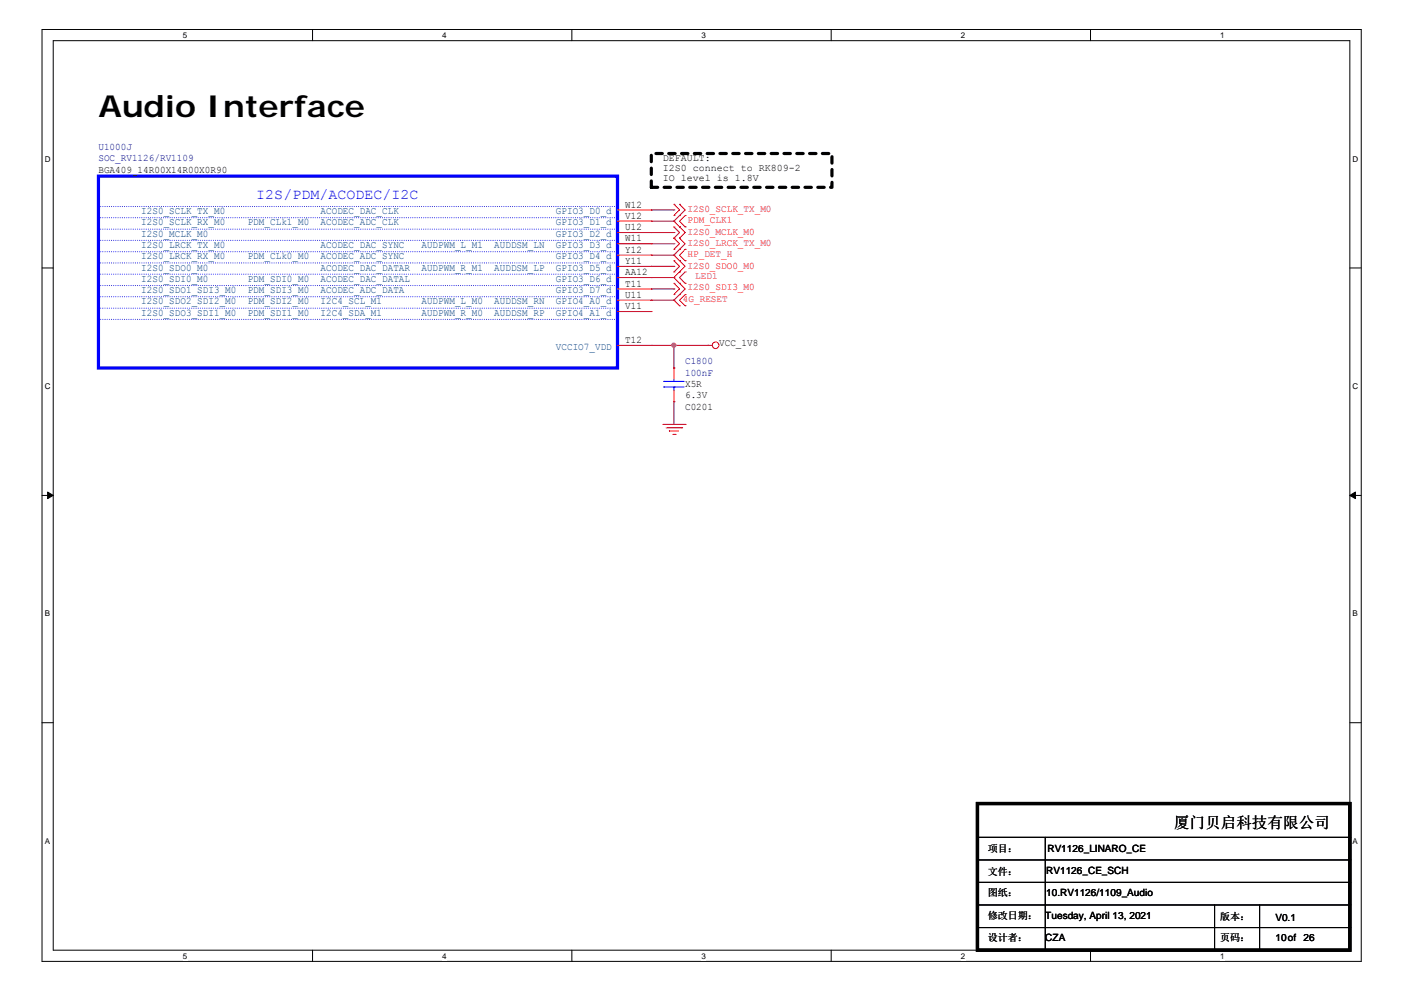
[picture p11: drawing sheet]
<svg xmlns="http://www.w3.org/2000/svg" width="297mm" height="210mm" viewBox="0 0 297 210" stroke-linecap="round" stroke-linejoin="round" font-family="sans-serif">
<path d="M8.9 6.2h279.1v197.2h-279.1zM11.3 8.6h274.3v192.5h-274.3z" fill="none" stroke="#000" stroke-width=".21"/>
<g fill="#fff">
<path d="M38.7 6.5h.9v1.9h-.9z"/>
<path d="M38.7 201.3h.9v1.9h-.9z"/>
</g>
<path d="M66.1 6.2v2.4M66.1 201.1v2.3" fill="none" stroke="#000" stroke-width=".21"/>
<g fill="#fff">
<path d="M93.6 6.5h.9v1.9h-.9z"/>
<path d="M93.6 201.3h.9v1.9h-.9z"/>
</g>
<path d="M121 6.2v2.4M121 201.1v2.3" fill="none" stroke="#000" stroke-width=".21"/>
<g fill="#fff">
<path d="M148.4 6.5h1v1.9h-1z"/>
<path d="M148.4 201.3h1v1.9h-1z"/>
</g>
<path d="M175.9 6.2v2.4M175.9 201.1v2.3" fill="none" stroke="#000" stroke-width=".21"/>
<g fill="#fff">
<path d="M203.3 6.5h.9v1.9h-.9z"/>
<path d="M203.3 201.3h.9v1.9h-.9z"/>
</g>
<path d="M230.7 6.2v2.4M230.7 201.1v2.3" fill="none" stroke="#000" stroke-width=".21"/>
<g fill="#fff">
<path d="M258.1 6.5h1v1.9h-1z"/>
<path d="M258.1 201.3h1v1.9h-1z"/>
<path d="M9.5 32.7h1.2v1.9h-1.2z"/>
<path d="M286.2 32.7h1.2v1.9h-1.2z"/>
<path d="M9.5 80.7h1.2v1.9h-1.2z"/>
<path d="M286.2 80.7h1.2v1.9h-1.2z"/>
</g>
<path d="M8.9 56.7h2.4M285.6 56.7h2.4" fill="none" stroke="#000" stroke-width=".21"/>
<g fill="#fff">
<path d="M9.5 128.9h1.1v1.9h-1.1z"/>
<path d="M286.2 128.9h1.1v1.9h-1.1z"/>
</g>
<path d="M8.9 104.8h2.4M285.6 104.8h2.4" fill="none" stroke="#000" stroke-width=".21"/>
<g fill="#000" stroke="#000" stroke-width=".21">
<path d="M10.1 104.1l1.2 .7-1.2 .7z" fill-rule="evenodd"/>
<path d="M285.6 104.8l1.2-.7v1.4z" fill-rule="evenodd"/>
</g>
<g fill="#fff">
<path d="M9.5 177h1.1v1.9h-1.1z"/>
<path d="M286.2 177h1.1v1.9h-1.1z"/>
</g>
<g fill="none" stroke="#000" stroke-width=".21">
<path d="M8.9 152.9h2.4M285.6 152.9h2.4M206.8 177.2h78.8M221.1 177.2v23.9M285.6 177.2h.1M206.8 186.7h78.8M206.8 191.5h78.8M206.8 196.3h78.8M206.8 182h78.8M257 191.5v9.6M266.5 191.5v9.6M285.6 186.7h.1"/>
<path d="M285.6 191.5h.1M285.6 196.3h.1M285.6 182h.1M221.1 201.1h.1M257 201.1h.1M266.5 201.1h.1"/>
</g>
<path d="M137.8 32.5h38.2v7.1h-38.2z" fill="none" stroke="#000" stroke-width=".68" stroke-dasharray="1.4 1.4"/>
<g fill="none" stroke="#800040" stroke-width=".21">
<path d="M137.8 49.2h4.8M137.8 51.6h4.8M137.8 44.4h4.8M137.8 56.4h4.8M137.8 54h4.8M137.8 46.8h4.8M137.8 58.7h4.8M142.6 49.2h.1M142.6 51.6h.1M142.6 44.4h.1M142.6 56.4h.1M142.6 54h.1"/>
<path d="M142.6 46.8h.1M142.6 58.7h.1M137.8 73.1h11.9M137.8 61.1h4.8M137.8 63.5h4.8M142.6 73.1h.1M142.6 77.9h.1M142.6 61.1h.1M142.6 63.5h.1M142.6 73.1v4.8M149.7 73.1h.1M142.6 85h.1"/>
<path d="M142.6 85v4.8"/>
</g>
<circle cx="142.5" cy="73.1" r=".45" fill="#f0f" stroke="#f0f" stroke-width=".21"/>
<g fill="none" stroke="#f00" stroke-width=".21">
<path d="M130.6 44.4h7.2M130.6 46.8h7.2M130.6 49.2h7.2M130.6 54h7.2M130.6 56.4h7.2M130.6 58.7h7.2M130.6 51.6h7.2M137.8 44.4h.1M137.8 46.8h.1M137.8 49.2h.1M137.8 54h.1M137.8 56.4h.1"/>
<path d="M137.8 58.7h.1M137.8 51.6h.1M142.6 50.4h.1M142.6 48h.1M142.6 45.6h.1M142.6 43.2h.1M142.6 52.8h.1M142.6 57.5h.1M142.6 55.2h.1M142.6 60h.1M142.6 48l1.2 1.2-1.2 1.2M142.6 43.2l1.2 1.2-1.2 1.2"/>
<path d="M142.6 50.4l1.2 1.2-1.2 1.2M142.6 55.2l1.2 1.2-1.2 1.1M142.6 60l1.2 1.1-1.2 1.2M143.8 50.4h.1M143.8 48h.1M143.8 45.6h.1M143.8 43.2h.1M143.8 52.8h.1M143.8 57.5h.1M143.8 55.2h.1M143.8 60h.1M143.8 48l1.1 1.2-1.1 1.2"/>
<path d="M143.8 43.2l1.1 1.2-2.3 2.4 1.2 1.2M143.8 50.4l1.1 1.2-1.1 1.2M143.8 52.8l-1.2 1.2 2.3 2.4-2.3 2.3 1.2 1.3M143.8 60l1.1 1.1-2.3 2.4 1.2 1.2M144.9 55.2h.1M144.9 52.8h.1M144.9 48h.1M144.9 45.6h.1M144.9 57.5h.1M144.9 60h.1M144.9 52.8l-1.1 1.2 1.1 1.2M144.9 45.6l-1.1 1.2 1.1 1.2"/>
<path d="M144.9 57.5l-1.1 1.2 1.1 1.3M130.6 73.1h7.2M130.6 61.1h7.2M130.6 63.5h7.2M130.6 65.9h7.2M137.8 61.1h.1M137.8 63.5h.1M137.8 65.9h.1M137.8 73.1h.1M142.6 62.3h.1M142.6 77.9h.1M142.6 77.9v2.3"/>
<path d="M143.8 62.3h.1M143.8 64.7h.1M144.9 64.7h.1M144.9 62.3h.1M144.9 62.3l-1.1 1.2 1.1 1.2M149.7 73.1h.1M149.7 73.1h1M140.2 89.8h4.7M140.9 90.5h3.3M141.6 91.2h.1M141.6 91.2h2M142.3 91.9h.5"/>
<path d="M142.6 85h.1M142.6 82.6v2.4M142.8 91.9h.1M144.2 90.5h.1M144.9 89.8h.1"/>
<circle cx="151.4" cy="73.1" r=".7"/>
</g>
<path d="M206.8 170h78.8v31.1h-78.8z" fill="none" stroke="#000" stroke-width=".68"/>
<path d="M140.4 81.9h.1M140.4 80.7h.1M140.4 81.9h4.3M140.4 80.7h4.3M142.6 80.7h.1M142.6 81.9h.1M142.6 80.2v.5M142.6 81.9v.7" fill="none" stroke="#00f" stroke-width=".21"/>
<path d="M20.8 37.3h109.8v40.6h-109.8z" fill="none" stroke="#00f" stroke-width=".68"/>
<g fill="none" stroke="#00f" stroke-width=".21" stroke-dasharray="0 .4">
<path d="M20.8 43.7h109.8M20.8 46.1h109.8M20.8 48.5h109.8M20.8 50.9h109.8M20.8 53.3h109.8M20.8 55.6h109.8M20.8 58h109.8M130.6 43.7h.1M130.6 46.1h.1M130.6 48.5h.1M130.6 50.9h.1M130.6 53.3h.1"/>
<path d="M130.6 55.6h.1M130.6 58h.1M20.8 60.4h109.8M20.8 62.8h109.8M20.8 65.2h109.8M20.8 67.6h109.8M130.6 60.4h.1M130.6 62.8h.1M130.6 65.2h.1M130.6 67.6h.1"/>
</g>
<text font-size="6.4" x="20.8" y="24.7">Audio Interface</text>
<text font-size="3.3" x="248.4" y="175.1">厦门贝启科技有限公司</text>
<text font-size="3.1" fill="#00f" x="54.2" y="42.1">I2S/PDM/ACODEC/I2C</text>
<g font-size="2.2" fill="#004080">
<text x="29.9" y="45.3">I2S0_SCLK_TX_M0</text>
<text x="29.9" y="47.7">I2S0_SCLK_RX_M0</text>
<text x="52.4" y="47.7">PDM_CLk1_M0</text>
<text x="67.8" y="45.3">ACODEC_DAC_CLK</text>
<text x="67.8" y="47.7">ACODEC_ADC_CLK</text>
<text x="117.6" y="45.3">GPIO3_D0_d</text>
<text x="117.6" y="47.7">GPIO3_D1_d</text>
<text x="29.9" y="50.1">I2S0_MCLK_M0</text>
<text x="29.9" y="52.5">I2S0_LRCK_TX_M0</text>
<text x="67.8" y="52.5">ACODEC_DAC_SYNC</text>
<text x="89.2" y="52.5">AUDPWM_L_M1</text>
<text x="104.6" y="52.5">AUDDSM_LN</text>
<text x="117.6" y="50.1">GPIO3_D2_d</text>
<text x="117.6" y="52.5">GPIO3_D3_d</text>
<text x="29.9" y="54.9">I2S0_LRCK_RX_M0</text>
<text x="29.9" y="57.2">I2S0_SDO0_M0</text>
<text x="29.9" y="59.6">I2S0_SDI0_M0</text>
<text x="52.4" y="54.9">PDM_CLk0_M0</text>
<text x="52.4" y="59.6">PDM_SDI0_M0</text>
<text x="67.8" y="54.9">ACODEC_ADC_SYNC</text>
<text x="67.8" y="57.2">ACODEC_DAC_DATAR</text>
<text x="67.8" y="59.6">ACODEC_DAC_DATAL</text>
<text x="89.2" y="57.2">AUDPWM_R_M1</text>
<text x="104.6" y="57.2">AUDDSM_LP</text>
<text x="117.6" y="54.9">GPIO3_D4_d</text>
<text x="117.6" y="57.2">GPIO3_D5_d</text>
<text x="117.6" y="59.6">GPIO3_D6_d</text>
<text x="29.9" y="62">I2S0_SDO1_SDI3_M0</text>
<text x="29.9" y="64.4">I2S0_SDO2_SDI2_M0</text>
<text x="52.4" y="62">PDM_SDI3_M0</text>
<text x="52.4" y="64.4">PDM_SDI2_M0</text>
<text x="67.8" y="62">ACODEC_ADC_DATA</text>
<text x="67.8" y="64.4">I2C4_SCL_M1</text>
<text x="89.2" y="64.4">AUDPWM_L_M0</text>
<text x="104.6" y="64.4">AUDDSM_RN</text>
<text x="117.6" y="62">GPIO3_D7_d</text>
<text x="117.6" y="64.4">GPIO4_A0_d</text>
<text x="29.9" y="66.8">I2S0_SDO3_SDI1_M0</text>
<text x="52.4" y="66.8">PDM_SDI1_M0</text>
<text x="67.8" y="66.8">I2C4_SDA_M1</text>
<text x="89.2" y="66.8">AUDPWM_R_M0</text>
<text x="104.6" y="66.8">AUDDSM_RP</text>
<text x="117.6" y="66.8">GPIO4_A1_d</text>
<text x="117.6" y="74">VCCIO7_VDD</text>
</g>
<g font-size="2.2">
<text x="132.3" y="43.9">W12</text>
<text x="132.3" y="46.3">V12</text>
<text x="132.3" y="48.7">U12</text>
<text x="132.3" y="53.5">Y12</text>
<text x="132.3" y="51.1">W11</text>
<text x="132.3" y="55.9">Y11</text>
<text x="132.3" y="58.2">AA12</text>
<text x="132.3" y="60.6">T11</text>
<text x="132.3" y="63">U11</text>
<text x="132.3" y="65.4">V11</text>
<text x="132.3" y="72.6">T12</text>
</g>
<g font-size="2.1" fill="#000080">
<text x="20.8" y="31.8">U1000J</text>
<text x="20.8" y="34.1">SOC_RV1126/RV1109</text>
<text x="144.9" y="77.1">C1800</text>
<text x="144.9" y="79.5">100nF</text>
</g>
<g font-size="2.1">
<text x="140.2" y="34.1">DEFAULT:</text>
<text x="20.8" y="36.5">BGA409_14R00X14R00X0R90</text>
<text x="140.2" y="36.3">I2S0 connect to RK809-2</text>
<text x="140.2" y="38.4">IO level is 1.8V</text>
<text x="152.1" y="73.3">VCC_1V8</text>
<text x="144.9" y="81.9">X5R</text>
<text x="144.9" y="86.7">C0201</text>
<text x="144.9" y="84.3">6.3V</text>
<text x="209" y="185.1">文件：</text>
<text x="209" y="180.3">项目：</text>
<text x="221.4" y="184.8">RV1126_CE_SCH</text>
<text x="221.6" y="180.3">RV1126_LINARO_CE</text>
<text x="209" y="189.6">图纸：</text>
<text x="221.4" y="189.6">10.RV1126/1109_Audio</text>
<text x="209" y="194.4">修改日期：</text>
<text x="221.1" y="194.4">Tuesday, April 13, 2021</text>
<text x="258.1" y="194.6">版本：</text>
<text x="269.8" y="194.9">V0.1</text>
<text x="209" y="199.2">设计者：</text>
<text x="221.1" y="199.2">CZA</text>
<text x="258.1" y="199.2">页码：</text>
<text x="269.8" y="199.2">10of</text>
<text x="275.8" y="199.2">26</text>
</g>
<g font-size="2.1" fill="#f00">
<text x="145.5" y="44.9">I2S0_SCLK_TX_M0</text>
<text x="145.5" y="47.3">PDM_CLK1</text>
<text x="145.5" y="49.7">I2S0_MCLK_M0</text>
<text x="145.5" y="52">I2S0_LRCK_TX_M0</text>
<text x="145.5" y="56.8">I2S0_SDO0_M0</text>
<text x="145.5" y="54.4">HP_DET_H</text>
<text x="147.1" y="59">LED1</text>
<text x="144.5" y="64">4G_RESET</text>
<text x="145.5" y="61.4">I2S0_SDI3_M0</text>
</g>
<g font-size="1.7">
<text x="38.7" y="8">5</text>
<text x="93.6" y="8">4</text>
<text x="148.4" y="8">3</text>
<text x="203.3" y="8">2</text>
<text x="258.1" y="8">1</text>
<text x="9.5" y="34.2">D</text>
<text x="286.2" y="34.2">D</text>
<text x="9.5" y="82.3">C</text>
<text x="286.2" y="82.3">C</text>
<text x="9.5" y="130.4">B</text>
<text x="286.2" y="130.4">B</text>
<text x="9.5" y="178.5">A</text>
<text x="286.2" y="178.5">A</text>
<text x="38.7" y="202.8">5</text>
<text x="93.6" y="202.8">4</text>
<text x="148.4" y="202.8">3</text>
<text x="203.3" y="202.8">2</text>
<text x="258.1" y="202.8">1</text>
</g>
</svg>
